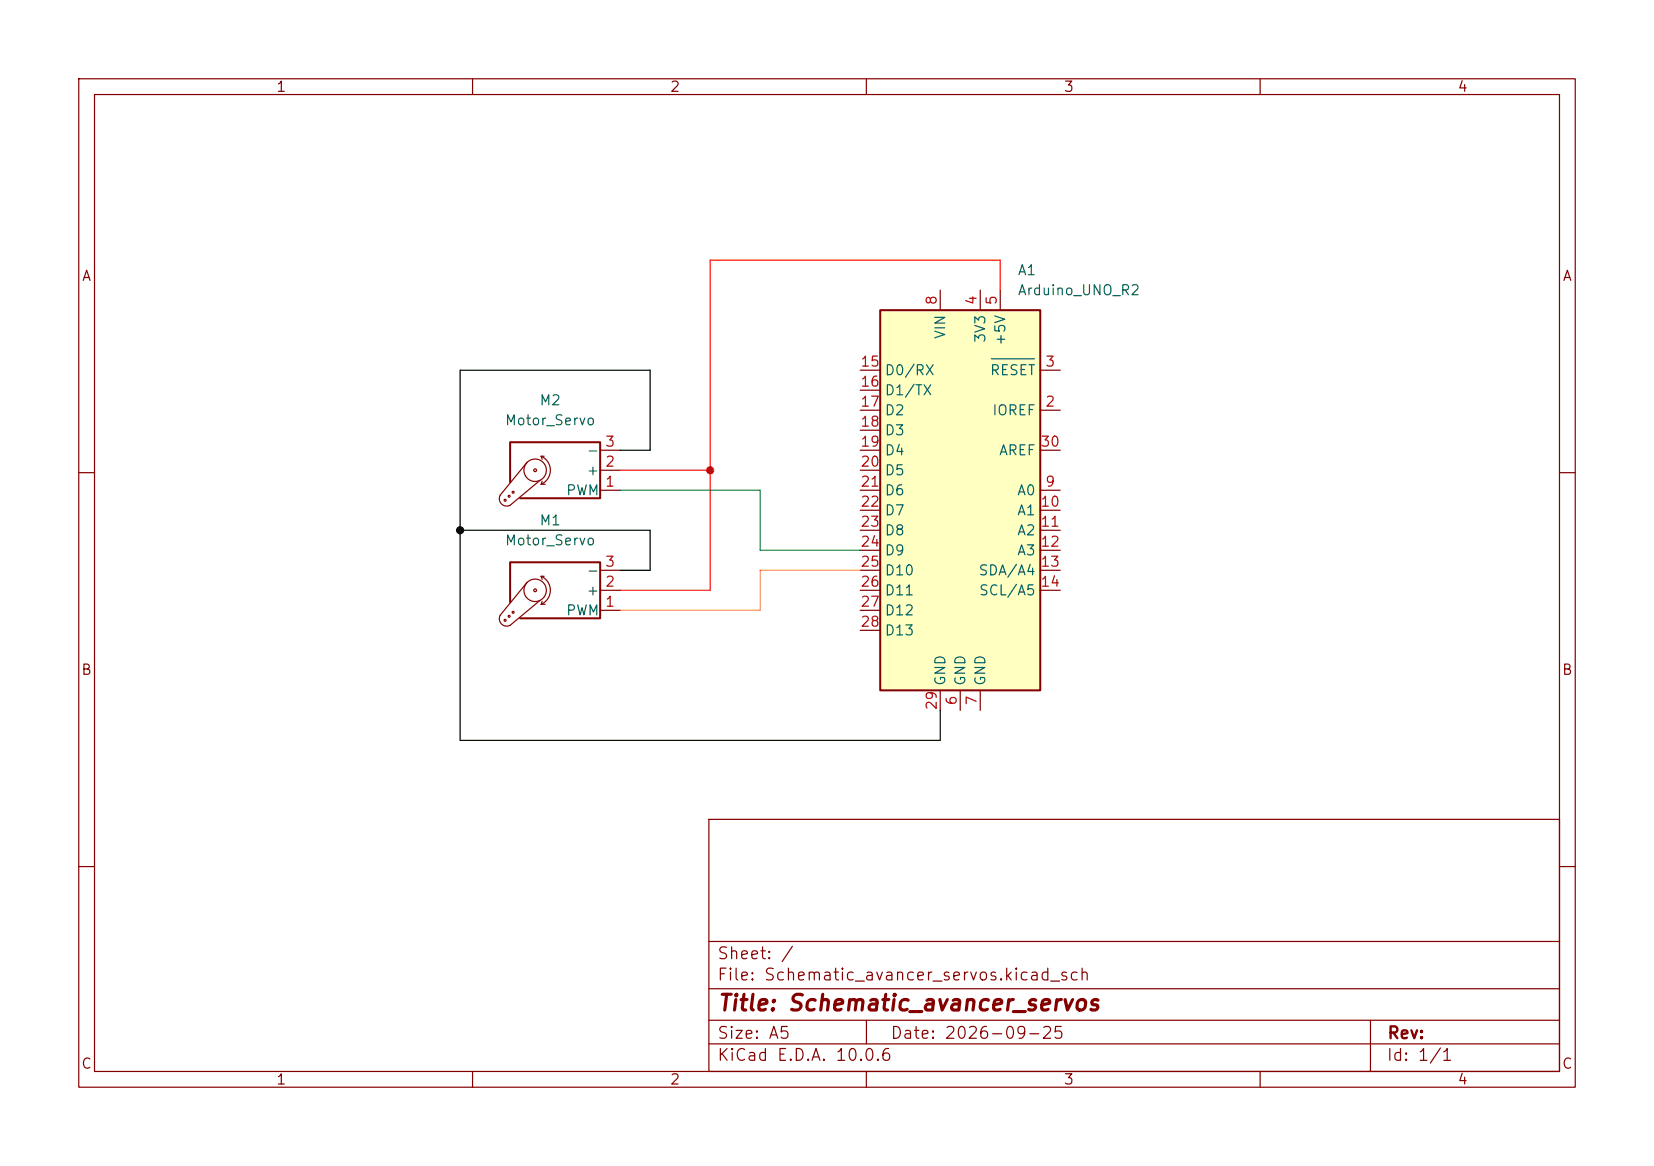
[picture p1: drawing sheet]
(kicad_sch
 (version 20260306)
 (generator "eeschema")
 (generator_version "10.0")
 (paper "A5")
 (title_block
  (title "Schematic_avancer_servos")
  (date "2026-09-25"))
 (lib_symbols
  (symbol "MCU_Module:Arduino_UNO_R2" (exclude_from_sim no) (in_bom yes) (on_board yes)
   (in_pos_files yes)
   (duplicate_pin_numbers_are_jumpers no)
   (property "Reference" "A" (at -10.16 23.495 0) (show_name no) (do_not_autoplace no) (effects (font (size 1.27 1.27)) (justify left bottom)))
   (property "Value" "Arduino_UNO_R2" (at 5.08 -26.67 0) (show_name no) (do_not_autoplace no) (effects (font (size 1.27 1.27)) (justify left top)))
   (property "Footprint" "Module:Arduino_UNO_R2" (at 0 0 0) (show_name no) (do_not_autoplace no) (hide yes) (effects (font (size 1.27 1.27)
    (italic yes))))
   (property "Datasheet" "https://www.arduino.cc/en/Main/arduinoBoardUno" (at 0 0 0) (show_name no) (do_not_autoplace no) (hide yes) (effects (font (size 1.27 1.27))))
   (property "Description" "Arduino UNO Microcontroller Module, release 2" (at 0 0 0) (show_name no) (do_not_autoplace no) (hide yes) (effects (font (size 1.27 1.27))))
   (symbol "Arduino_UNO_R2_0_1"
    (rectangle (start -10.16 22.86) (end 10.16 -25.4) (stroke (width 0.254) (type default)) (fill (type background))))
   (symbol "Arduino_UNO_R2_1_1"
    (pin no_connect line (at -10.16 -20.32 0) (length 2.54) (hide yes) (name "NC" (effects (font (size 1.27 1.27)))) (number "1" (effects (font (size 1.27 1.27)))))
    (pin output line (at 12.7 10.16 180) (length 2.54) (name "IOREF" (effects (font (size 1.27 1.27)))) (number "2" (effects (font (size 1.27 1.27)))))
    (pin input line (at 12.7 15.24 180) (length 2.54) (name "~{RESET}" (effects (font (size 1.27 1.27)))) (number "3" (effects (font (size 1.27 1.27)))))
    (pin power_out line (at 2.54 25.4 270) (length 2.54) (name "3V3" (effects (font (size 1.27 1.27)))) (number "4" (effects (font (size 1.27 1.27)))))
    (pin power_out line (at 5.08 25.4 270) (length 2.54) (name "+5V" (effects (font (size 1.27 1.27)))) (number "5" (effects (font (size 1.27 1.27)))))
    (pin power_in line (at 0 -27.94 90) (length 2.54) (name "GND" (effects (font (size 1.27 1.27)))) (number "6" (effects (font (size 1.27 1.27)))))
    (pin power_in line (at 2.54 -27.94 90) (length 2.54) (name "GND" (effects (font (size 1.27 1.27)))) (number "7" (effects (font (size 1.27 1.27)))))
    (pin power_in line (at -2.54 25.4 270) (length 2.54) (name "VIN" (effects (font (size 1.27 1.27)))) (number "8" (effects (font (size 1.27 1.27)))))
    (pin bidirectional line (at 12.7 0 180) (length 2.54) (name "A0" (effects (font (size 1.27 1.27)))) (number "9" (effects (font (size 1.27 1.27)))))
    (pin bidirectional line (at 12.7 -2.54 180) (length 2.54) (name "A1" (effects (font (size 1.27 1.27)))) (number "10" (effects (font (size 1.27 1.27)))))
    (pin bidirectional line (at 12.7 -5.08 180) (length 2.54) (name "A2" (effects (font (size 1.27 1.27)))) (number "11" (effects (font (size 1.27 1.27)))))
    (pin bidirectional line (at 12.7 -7.62 180) (length 2.54) (name "A3" (effects (font (size 1.27 1.27)))) (number "12" (effects (font (size 1.27 1.27)))))
    (pin bidirectional line (at 12.7 -10.16 180) (length 2.54) (name "SDA/A4" (effects (font (size 1.27 1.27)))) (number "13" (effects (font (size 1.27 1.27)))))
    (pin bidirectional line (at 12.7 -12.7 180) (length 2.54) (name "SCL/A5" (effects (font (size 1.27 1.27)))) (number "14" (effects (font (size 1.27 1.27)))))
    (pin bidirectional line (at -12.7 15.24 0) (length 2.54) (name "D0/RX" (effects (font (size 1.27 1.27)))) (number "15" (effects (font (size 1.27 1.27)))))
    (pin bidirectional line (at -12.7 12.7 0) (length 2.54) (name "D1/TX" (effects (font (size 1.27 1.27)))) (number "16" (effects (font (size 1.27 1.27)))))
    (pin bidirectional line (at -12.7 10.16 0) (length 2.54) (name "D2" (effects (font (size 1.27 1.27)))) (number "17" (effects (font (size 1.27 1.27)))))
    (pin bidirectional line (at -12.7 7.62 0) (length 2.54) (name "D3" (effects (font (size 1.27 1.27)))) (number "18" (effects (font (size 1.27 1.27)))))
    (pin bidirectional line (at -12.7 5.08 0) (length 2.54) (name "D4" (effects (font (size 1.27 1.27)))) (number "19" (effects (font (size 1.27 1.27)))))
    (pin bidirectional line (at -12.7 2.54 0) (length 2.54) (name "D5" (effects (font (size 1.27 1.27)))) (number "20" (effects (font (size 1.27 1.27)))))
    (pin bidirectional line (at -12.7 0 0) (length 2.54) (name "D6" (effects (font (size 1.27 1.27)))) (number "21" (effects (font (size 1.27 1.27)))))
    (pin bidirectional line (at -12.7 -2.54 0) (length 2.54) (name "D7" (effects (font (size 1.27 1.27)))) (number "22" (effects (font (size 1.27 1.27)))))
    (pin bidirectional line (at -12.7 -5.08 0) (length 2.54) (name "D8" (effects (font (size 1.27 1.27)))) (number "23" (effects (font (size 1.27 1.27)))))
    (pin bidirectional line (at -12.7 -7.62 0) (length 2.54) (name "D9" (effects (font (size 1.27 1.27)))) (number "24" (effects (font (size 1.27 1.27)))))
    (pin bidirectional line (at -12.7 -10.16 0) (length 2.54) (name "D10" (effects (font (size 1.27 1.27)))) (number "25" (effects (font (size 1.27 1.27)))))
    (pin bidirectional line (at -12.7 -12.7 0) (length 2.54) (name "D11" (effects (font (size 1.27 1.27)))) (number "26" (effects (font (size 1.27 1.27)))))
    (pin bidirectional line (at -12.7 -15.24 0) (length 2.54) (name "D12" (effects (font (size 1.27 1.27)))) (number "27" (effects (font (size 1.27 1.27)))))
    (pin bidirectional line (at -12.7 -17.78 0) (length 2.54) (name "D13" (effects (font (size 1.27 1.27)))) (number "28" (effects (font (size 1.27 1.27)))))
    (pin power_in line (at -2.54 -27.94 90) (length 2.54) (name "GND" (effects (font (size 1.27 1.27)))) (number "29" (effects (font (size 1.27 1.27)))))
    (pin input line (at 12.7 5.08 180) (length 2.54) (name "AREF" (effects (font (size 1.27 1.27)))) (number "30" (effects (font (size 1.27 1.27))))))
   (embedded_fonts no))
  (symbol "Motor:Motor_Servo"
   (pin_names
    (offset 0.0254)) (exclude_from_sim no) (in_bom yes) (on_board yes)
   (in_pos_files yes)
   (duplicate_pin_numbers_are_jumpers no)
   (property "Reference" "M" (at -5.08 4.445 0) (show_name no) (do_not_autoplace no) (effects (font (size 1.27 1.27)) (justify left)))
   (property "Value" "Motor_Servo" (at -5.08 -4.064 0) (show_name no) (do_not_autoplace no) (effects (font (size 1.27 1.27)) (justify left top)))
   (property "Footprint" "" (at 0 -4.826 0) (show_name no) (do_not_autoplace no) (hide yes) (effects (font (size 1.27 1.27))))
   (property "Datasheet" "http://forums.parallax.com/uploads/attachments/46831/74481.png" (at 0 -4.826 0) (show_name no) (do_not_autoplace no) (hide yes) (effects (font (size 1.27 1.27))))
   (property "Description" "Servo Motor (Futaba, HiTec, JR connector)" (at 0 0 0) (show_name no) (do_not_autoplace no) (hide yes) (effects (font (size 1.27 1.27))))
   (symbol "Motor_Servo_0_1"
    (polyline (pts (xy 2.413 1.778) (xy 1.905 1.778)) (stroke (width 0) (type default)) (fill (type none)))
    (polyline (pts (xy 2.413 1.778) (xy 2.286 1.397)) (stroke (width 0) (type default)) (fill (type none)))
    (polyline (pts (xy 2.413 -1.778) (xy 2.032 -1.778)) (stroke (width 0) (type default)) (fill (type none)))
    (polyline (pts (xy 2.413 -1.778) (xy 2.286 -1.397)) (stroke (width 0) (type default)) (fill (type none)))
    (arc (start 2.413 -1.778) (mid 1.2406 0) (end 2.413 1.778) (stroke (width 0) (type default)) (fill (type none)))
    (circle (center 3.175 0) (radius 0.1778) (stroke (width 0) (type default)) (fill (type none)))
    (circle (center 3.175 0) (radius 1.4224) (stroke (width 0) (type default)) (fill (type none)))
    (polyline (pts (xy 5.08 3.556) (xy -5.08 3.556) (xy -5.08 -3.556) (xy 6.35 -3.556) (xy 6.35 1.524)) (stroke (width 0.254) (type default)) (fill (type none)))
    (circle (center 5.969 2.794) (radius 0.127) (stroke (width 0) (type default)) (fill (type none)))
    (polyline (pts (xy 6.35 4.445) (xy 2.54 1.27)) (stroke (width 0) (type default)) (fill (type none)))
    (circle (center 6.477 3.302) (radius 0.127) (stroke (width 0) (type default)) (fill (type none)))
    (arc (start 6.35 4.445) (mid 7.4487 4.2737) (end 7.62 3.175) (stroke (width 0) (type default)) (fill (type none)))
    (circle (center 6.985 3.81) (radius 0.127) (stroke (width 0) (type default)) (fill (type none)))
    (polyline (pts (xy 7.62 3.175) (xy 4.191 -1.016)) (stroke (width 0) (type default)) (fill (type none))))
   (symbol "Motor_Servo_1_1"
    (pin passive line (at -7.62 2.54 0) (length 2.54) (name "PWM" (effects (font (size 1.27 1.27)))) (number "1" (effects (font (size 1.27 1.27)))))
    (pin passive line (at -7.62 0 0) (length 2.54) (name "+" (effects (font (size 1.27 1.27)))) (number "2" (effects (font (size 1.27 1.27)))))
    (pin passive line (at -7.62 -2.54 0) (length 2.54) (name "-" (effects (font (size 1.27 1.27)))) (number "3" (effects (font (size 1.27 1.27))))))
   (embedded_fonts no)))
 (junction
  (at 58.42 67.31)
  (diameter 0)
  (color 0 0 0 1))
 (junction
  (at 90.17 59.69)
  (diameter 0)
  (color 255 0 0 1))
 (wire
  (pts (xy 127 36.83) (xy 127 33.02))
  (stroke (width 0) (type default) (color 255 0 0 1)))
 (wire
  (pts (xy 58.42 67.31) (xy 58.42 93.98))
  (stroke (width 0) (type default) (color 0 0 0 1)))
 (wire
  (pts (xy 58.42 67.31) (xy 82.55 67.31))
  (stroke (width 0) (type default) (color 0 0 0 1)))
 (wire
  (pts (xy 96.52 72.39) (xy 109.22 72.39))
  (stroke (width 0) (type default) (color 255 153 0 1)))
 (wire
  (pts (xy 96.52 62.23) (xy 96.52 69.85))
  (stroke (width 0) (type default)))
 (wire
  (pts (xy 96.52 69.85) (xy 109.22 69.85))
  (stroke (width 0) (type default)))
 (wire
  (pts (xy 90.17 59.69) (xy 78.74 59.69))
  (stroke (width 0) (type default) (color 255 0 0 1)))
 (wire
  (pts (xy 119.38 93.98) (xy 119.38 90.17))
  (stroke (width 0) (type default) (color 0 0 0 1)))
 (wire
  (pts (xy 78.74 74.93) (xy 90.17 74.93))
  (stroke (width 0) (type default) (color 255 0 0 1)))
 (wire
  (pts (xy 127 33.02) (xy 90.17 33.02))
  (stroke (width 0) (type default) (color 255 0 0 1)))
 (wire
  (pts (xy 58.42 46.99) (xy 58.42 67.31))
  (stroke (width 0) (type default) (color 0 0 0 1)))
 (wire
  (pts (xy 96.52 77.47) (xy 96.52 72.39))
  (stroke (width 0) (type default) (color 255 153 0 1)))
 (wire
  (pts (xy 90.17 59.69) (xy 90.17 74.93))
  (stroke (width 0) (type default) (color 255 0 0 1)))
 (wire
  (pts (xy 82.55 57.15) (xy 82.55 46.99))
  (stroke (width 0) (type default) (color 0 0 0 1)))
 (wire
  (pts (xy 82.55 67.31) (xy 82.55 72.39))
  (stroke (width 0) (type default) (color 0 0 0 1)))
 (wire
  (pts (xy 78.74 57.15) (xy 82.55 57.15))
  (stroke (width 0) (type default) (color 0 0 0 1)))
 (wire
  (pts (xy 78.74 62.23) (xy 96.52 62.23))
  (stroke (width 0) (type default)))
 (wire
  (pts (xy 78.74 77.47) (xy 96.52 77.47))
  (stroke (width 0) (type default) (color 255 153 0 1)))
 (wire
  (pts (xy 82.55 46.99) (xy 58.42 46.99))
  (stroke (width 0) (type default) (color 0 0 0 1)))
 (wire
  (pts (xy 58.42 93.98) (xy 119.38 93.98))
  (stroke (width 0) (type default) (color 0 0 0 1)))
 (wire
  (pts (xy 90.17 33.02) (xy 90.17 59.69))
  (stroke (width 0) (type default) (color 255 0 0 1)))
 (wire
  (pts (xy 82.55 72.39) (xy 78.74 72.39))
  (stroke (width 0) (type default) (color 0 0 0 1)))
 (symbol
  (lib_id "Motor:Motor_Servo")
  (at 71.12 59.69 180)
  (unit 1)
  (body_style 1)
  (exclude_from_sim no)
  (in_bom yes)
  (on_board yes)
  (in_pos_files yes)
  (dnp no)
  (fields_autoplaced yes)
  (property "Reference" "M2" (at 69.8639 50.8 0) (show_name no) (do_not_autoplace no) (effects (font (size 1.27 1.27))))
  (property "Value" "Motor_Servo" (at 69.8639 53.34 0) (show_name no) (do_not_autoplace no) (effects (font (size 1.27 1.27))))
  (property "Footprint" "Package_SON:WSON-8-1EP_6x5mm_P1.27mm_EP3.4x4mm" (at 71.12 54.864 0) (hide yes) (show_name no) (do_not_autoplace no) (effects (font (size 1.27 1.27))))
  (property "Datasheet" "http://forums.parallax.com/uploads/attachments/46831/74481.png" (at 71.12 54.864 0) (hide yes) (show_name no) (do_not_autoplace no) (effects (font (size 1.27 1.27))))
  (property "Description" "Servo Motor (Futaba, HiTec, JR connector)" (at 71.12 59.69 0) (hide yes) (show_name no) (do_not_autoplace no) (effects (font (size 1.27 1.27))))
  (pin "2")
  (pin "1")
  (pin "3"))
 (symbol
  (lib_id "Motor:Motor_Servo")
  (at 71.12 74.93 180)
  (unit 1)
  (body_style 1)
  (exclude_from_sim no)
  (in_bom yes)
  (on_board yes)
  (in_pos_files yes)
  (dnp no)
  (fields_autoplaced yes)
  (property "Reference" "M1" (at 69.8639 66.04 0) (show_name no) (do_not_autoplace no) (effects (font (size 1.27 1.27))))
  (property "Value" "Motor_Servo" (at 69.8639 68.58 0) (show_name no) (do_not_autoplace no) (effects (font (size 1.27 1.27))))
  (property "Footprint" "Package_SON:WSON-8-1EP_6x5mm_P1.27mm_EP3.4x4mm" (at 71.12 70.104 0) (hide yes) (show_name no) (do_not_autoplace no) (effects (font (size 1.27 1.27))))
  (property "Datasheet" "http://forums.parallax.com/uploads/attachments/46831/74481.png" (at 71.12 70.104 0) (hide yes) (show_name no) (do_not_autoplace no) (effects (font (size 1.27 1.27))))
  (property "Description" "Servo Motor (Futaba, HiTec, JR connector)" (at 71.12 74.93 0) (hide yes) (show_name no) (do_not_autoplace no) (effects (font (size 1.27 1.27))))
  (pin "2")
  (pin "1")
  (pin "3"))
 (symbol
  (lib_id "MCU_Module:Arduino_UNO_R2")
  (at 121.92 62.23 0)
  (unit 1)
  (body_style 1)
  (exclude_from_sim no)
  (in_bom yes)
  (on_board yes)
  (in_pos_files yes)
  (dnp no)
  (fields_autoplaced yes)
  (property "Reference" "A1" (at 129.1433 34.29 0) (show_name no) (do_not_autoplace no) (effects (font (size 1.27 1.27)) (justify left)))
  (property "Value" "Arduino_UNO_R2" (at 129.1433 36.83 0) (show_name no) (do_not_autoplace no) (effects (font (size 1.27 1.27)) (justify left)))
  (property "Footprint" "Module:Arduino_UNO_R2" (at 121.92 62.23 0) (hide yes) (show_name no) (do_not_autoplace no) (effects (font (size 1.27 1.27)
    (italic yes))))
  (property "Datasheet" "https://www.arduino.cc/en/Main/arduinoBoardUno" (at 121.92 62.23 0) (hide yes) (show_name no) (do_not_autoplace no) (effects (font (size 1.27 1.27))))
  (property "Description" "Arduino UNO Microcontroller Module, release 2" (at 121.92 62.23 0) (hide yes) (show_name no) (do_not_autoplace no) (effects (font (size 1.27 1.27))))
  (pin "17")
  (pin "30")
  (pin "29")
  (pin "28")
  (pin "27")
  (pin "25")
  (pin "26")
  (pin "24")
  (pin "23")
  (pin "20")
  (pin "22")
  (pin "21")
  (pin "19")
  (pin "18")
  (pin "4")
  (pin "15")
  (pin "16")
  (pin "1")
  (pin "9")
  (pin "10")
  (pin "11")
  (pin "6")
  (pin "2")
  (pin "5")
  (pin "7")
  (pin "8")
  (pin "12")
  (pin "13")
  (pin "14")
  (pin "3"))
 (sheet_instances
  (path ""
   (page "1")))
 (embedded_fonts no))
